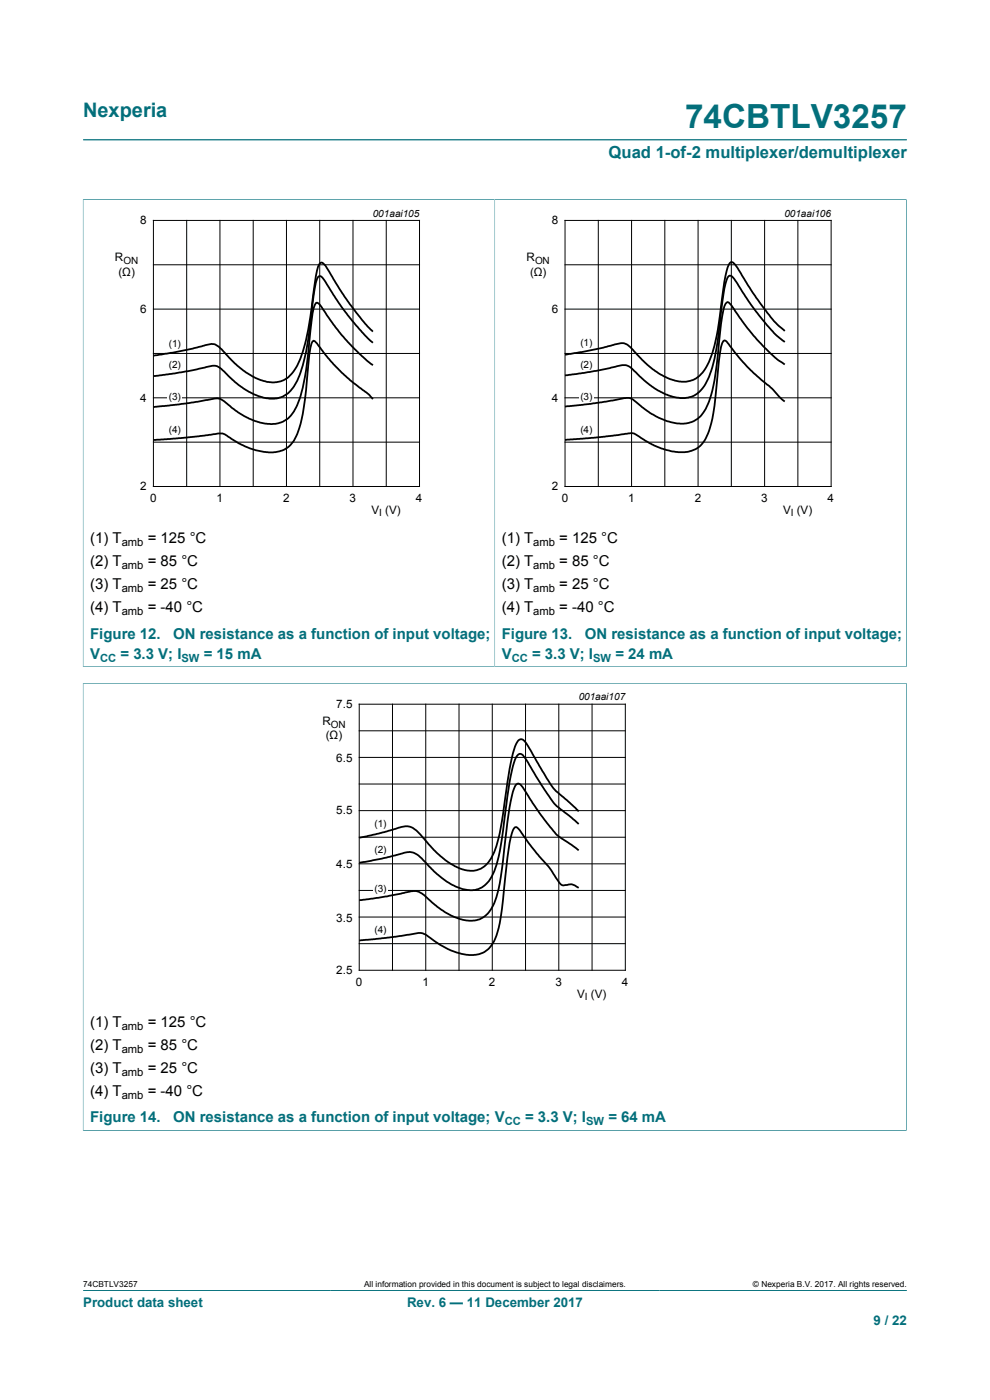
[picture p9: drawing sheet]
<svg xmlns="http://www.w3.org/2000/svg" width="210mm" height="297mm" viewBox="0 0 210 297" stroke-linecap="round" stroke-linejoin="round" font-family="sans-serif">
<path d="M17.6 29.7h174.8M17.6 42.3h87.4v99.1h-87.4M17.6 42.3v99.2M17.6 273.8h174.8" fill="none" stroke="#036f7b" stroke-width=".21"/>
<path d="M19.8 43.9h81.9v66.4h-81.9z" fill="none" stroke="#fff" stroke-width=".21"/>
<g fill="none" stroke="#000" stroke-width=".21">
<path d="M32.5 46.8h56.5v56.4h-56.5zM32.5 56.2h56.5M39.6 46.8v56.4M46.7 46.8v56.4M53.7 46.8v56.4M60.8 46.8v56.4M67.8 46.8v56.4M74.9 46.8v56.4M81.9 46.8v56.4M32.5 65.6h56.5M32.5 75h56.5M32.5 84.4h56.5"/>
<path d="M32.5 93.8h56.5"/>
</g>
<path d="M79.1 77.5l-2.3-1.9-3-3.1-2.6-3-2.1-3a6.3 6.3 0 0 0-1.9-2.3 2.54 2.54 0 0 0-.9 2.3l-.2 1.6a99 99 0 0 1-2.1 15.1 10.6 10.6 0 0 1-3.1 5.7 7.3 7.3 0 0 1-7.2 .3l-3.2-1.7-2.1-1.7a3.2 3.2 0 0 0-4-1l-6.5 1-5.4 .5M79.1 72.7l-2.3-2.3-3-3.5-1.9-2.6-2.1-3.3a7.3 7.3 0 0 0-1.9-2.4h-.2a3.4 3.4 0 0 0-.9 2.4l-.3 1.6a89.7 89.7 0 0 1-2.3 14.9 10.5 10.5 0 0 1-3.5 6.2 6.8 6.8 0 0 1-6.7 0l-2.4-1.3-2-1.6a16.5 16.5 0 0 0-3.8-3.2h-.7l-5.3 1.2-7.3 1M79.1 70.4l-1.6-1.7-3.3-4.2-4.2-6.5a4.3 4.3 0 0 0-1.8-2.3 1.85 1.85 0 0 0-1 1.7l-.4 2.6a84.5 84.5 0 0 1-2.6 14.7 9.4 9.4 0 0 1-4 5.9 7.8 7.8 0 0 1-7.4-1.2l-3-2.3-2.6-2.8a2.77 2.77 0 0 0-3-1.2l-7 1.6-4.7 .8M79.1 84.7l-.9-1.1-4-3-1.9-1.7-2.7-3-2.4-3a.67 .67 0 0 0-.9-.5 13.1 13.1 0 0 0-.9 5.2 62.5 62.5 0 0 1-1.9 13.1 6.7 6.7 0 0 1-3.5 4.8 11 11 0 0 1-8.1-.8l-3-1.8a3.5 3.5 0 0 0-3.8-.8l-6.7 .8-5.9 .4" fill="none" stroke="#000" stroke-width=".38"/>
<path d="M35.6 84h3v.6h-3z" fill="#fff"/>
<path d="M192.3 42.3v99.2M192.3 42.3h-87.3v99.1h87.3" fill="none" stroke="#036f7b" stroke-width=".21"/>
<path d="M107.2 43.9h81.8v66.4h-81.8z" fill="none" stroke="#fff" stroke-width=".21"/>
<g fill="none" stroke="#000" stroke-width=".21">
<path d="M119.9 46.8h56.4v56.4h-56.4zM119.9 56.2h56.4M126.9 46.8v56.4M134 46.8v56.4M141 46.8v56.4M148.1 46.8v56.4M155.1 46.8v56.4M162.2 46.8v56.4M169.2 46.8v56.4M119.9 65.6h56.4M119.9 75h56.4M119.9 84.4h56.4"/>
<path d="M119.9 93.8h56.4"/>
</g>
<path d="M122.9 84h3v.6h-3z" fill="#fff"/>
<path d="M166.5 77.3a36 36 0 0 1-8.6-8.6l-1.7-2.3a6.8 6.8 0 0 0-1.8-2.3 1.89 1.89 0 0 0-1 1.7l-.5 2.9a109.5 109.5 0 0 1-1.8 14.1 10.2 10.2 0 0 1-3 6 7.4 7.4 0 0 1-7.5 .2l-.5-.2a26.4 26.4 0 0 1-6-4.2 5.6 5.6 0 0 0-3.5 .2l-5.4 .9-5.4 .6M166.5 72.6a36.4 36.4 0 0 1-7.7-8.7l-2.1-3.3a4.1 4.1 0 0 0-1.9-2.1 1.87 1.87 0 0 0-.9 1.7l-.7 4.1a83.2 83.2 0 0 1-2.1 13.6 10.4 10.4 0 0 1-3 5.5 6.6 6.6 0 0 1-6.8 .3l-.5-.2a23.8 23.8 0 0 1-6.9-5.5 3.7 3.7 0 0 0-3.8-.1l-3.7 .8-6.6 1M166.5 70.2a28.8 28.8 0 0 1-5.8-6.7l-3.5-5.5a6.8 6.8 0 0 0-1.9-2.4 1.09 1.09 0 0 0-.9 1.1 90.3 90.3 0 0 0-1.9 11.8 23.9 23.9 0 0 1-3 10 5.7 5.7 0 0 1-7.3 2l-.2-.1a21.8 21.8 0 0 1-8.1-6.6 2.64 2.64 0 0 0-3.3-.8l-2.6 .8-4.6 .9-3.6 .5M166.5 85.2l-.7-.6a27.4 27.4 0 0 0-5.1-4.8l-3.1-3-3.5-4.3-.5-.3-.2 .2a9.8 9.8 0 0 0-.9 4.3l-.7 7.3a21.7 21.7 0 0 1-2.3 9.5 6 6 0 0 1-6.6 2.3l-1.6-.3-2.3-.9-2.1-1.1-1.4-1a2.89 2.89 0 0 0-3.1-.4l-6 .7-6.6 .5" fill="none" stroke="#000" stroke-width=".38"/>
<path d="M17.6 145h174.7M17.6 144.9v95M192.3 144.9v95M17.6 239.8h174.7" fill="none" stroke="#036f7b" stroke-width=".21"/>
<path d="M63.5 146.6h81.8v66.3h-81.8z" fill="none" stroke="#fff" stroke-width=".21"/>
<g fill="none" stroke="#000" stroke-width=".21">
<path d="M76.2 149.4h56.4v56.4h-56.4zM76.2 155h56.4M83.3 149.4v56.4M90.3 149.4v56.4M97.4 149.4v56.4M104.4 149.4v56.4M111.5 149.4v56.4M118.5 149.4v56.4M125.6 149.4v56.4M76.2 177.6h56.4M76.2 160.7h56.4M76.2 166.3h56.4"/>
<path d="M76.2 172h56.4M76.2 183.3h56.4M76.2 188.9h56.4M76.2 194.5h56.4M76.2 200.2h56.4"/>
</g>
<path d="M79.2 188.6h3v.6h-3z" fill="#fff"/>
<path d="M122.8 174.8l-2.1-1.8a14.3 14.3 0 0 1-4.9-5.1l-3.5-5.6a5.5 5.5 0 0 0-1.9-2.4 1.26 1.26 0 0 0-1.1 1.2 52.5 52.5 0 0 0-2.1 11.3 58.8 58.8 0 0 1-2.1 11.8 6.1 6.1 0 0 1-4 4.5 9 9 0 0 1-7-2.1l-2.5-2.2a16.9 16.9 0 0 0-3.8-3.5 6.2 6.2 0 0 0-3.9 .6l-7.7 1.5M122.8 172.1l-2.4-2.2a14.8 14.8 0 0 1-4.9-5.5l-3-5.3a4.8 4.8 0 0 0-1.8-2.3 1.15 1.15 0 0 0-1.2 1 48.6 48.6 0 0 0-2.3 11.4 41.9 41.9 0 0 1-2.6 12 5 5 0 0 1-4.9 3.5 13.3 13.3 0 0 1-7.9-4.6l-.7-.8a14.7 14.7 0 0 0-3.9-3.8 6.4 6.4 0 0 0-4 .6l-3.5 .9-3.5 .7M122.8 188.3a2.62 2.62 0 0 0-2.8-.5h-.3a1.29 1.29 0 0 1-1.3-1 59.5 59.5 0 0 0-5.6-7.1l-2.6-3.6a.73 .73 0 0 0-1.2-.4l-.2 .4a60.2 60.2 0 0 0-1.9 12.3l-.2 2.4a23.3 23.3 0 0 1-2.1 9.2 5.7 5.7 0 0 1-7 2.3 21.2 21.2 0 0 1-7.4-4.1 5.4 5.4 0 0 0-3.5 .1l-4.9 .7-5.6 .5M122.8 180.4l-1.7-1.2a12.5 12.5 0 0 1-5.1-4.6l-1.6-2.2-2.6-3.9a5 5 0 0 0-1.8-2.3 1.17 1.17 0 0 0-1 1.1 82.5 82.5 0 0 0-2.3 15.2 30.1 30.1 0 0 1-2.1 9.6 5.4 5.4 0 0 1-7.4 2.7l-1-.3a25 25 0 0 1-6.7-5 4.1 4.1 0 0 0-3.7-.1l-3.8 .8-5.8 .8" fill="none" stroke="#000" stroke-width=".38"/>
<text font-size="7.1" fill="#036f7b" x="145.3" y="27.2">74CBTLV3257</text>
<text font-size="4.2" fill="#036f7b" x="17.6" y="24.8">Nexperia</text>
<text font-size="3.5" fill="#036f7b" x="129.1" y="33.5">Quad 1-of-2 multiplexer/demultiplexer</text>
<g font-size="3.2">
<text x="19.1" y="115.2">(1) T</text>
<text x="31.3" y="115.2">= 125 °C</text>
<text x="106.4" y="115.2">(1) T</text>
<text x="118.6" y="115.2">= 125 °C</text>
<text x="19.1" y="120.1">(2) T</text>
<text x="19.1" y="125">(3) T</text>
<text x="31.3" y="120.1">= 85 °C</text>
<text x="31.3" y="125">= 25 °C</text>
<text x="106.4" y="120.1">(2) T</text>
<text x="106.4" y="125">(3) T</text>
<text x="118.6" y="120.1">= 85 °C</text>
<text x="118.6" y="125">= 25 °C</text>
<text x="19.1" y="129.8">(4) T</text>
<text x="31.3" y="129.8">= -40 °C</text>
<text x="106.4" y="129.8">(4) T</text>
<text x="118.6" y="129.8">= -40 °C</text>
<text x="19.1" y="217.9">(1) T</text>
<text x="31.3" y="217.9">= 125 °C</text>
<text x="19.1" y="222.7">(2) T</text>
<text x="19.1" y="227.6">(3) T</text>
<text x="31.3" y="222.7">= 85 °C</text>
<text x="31.3" y="227.6">= 25 °C</text>
<text x="19.1" y="232.5">(4) T</text>
<text x="31.3" y="232.5">= -40 °C</text>
</g>
<g font-size="3.2" fill="#036f7b">
<text x="19.1" y="135.5">Figure 12.  ON resistance as a function of input voltage;</text>
<text x="106.4" y="135.5">Figure 13.  ON resistance as a function of input voltage;</text>
<text x="19.1" y="139.7">V</text>
<text x="25.6" y="139.7">= 3.3 V; I</text>
<text x="43.2" y="139.7">= 15 mA</text>
<text x="106.4" y="139.7">V</text>
<text x="112.9" y="139.7">= 3.3 V; I</text>
<text x="130.5" y="139.7">= 24 mA</text>
<text x="19.1" y="238.1">Figure 14.  ON resistance as a function of input voltage; V</text>
<text x="111.4" y="238.1">= 3.3 V; I</text>
<text x="129" y="238.1">= 64 mA</text>
</g>
<g font-size="2.8" fill="#036f7b">
<text x="17.6" y="277.3">Product data sheet</text>
<text x="86.3" y="277.3">Rev. 6 — 11 December 2017</text>
<text x="185.3" y="281">9 / 22</text>
</g>
<g font-size="2.5">
<text x="29.8" y="47.6">8</text>
<text x="117.1" y="47.6">8</text>
<text x="24.4" y="55.5">R</text>
<text x="25.1" y="58.5">(Ω)</text>
<text x="111.7" y="55.5">R</text>
<text x="112.4" y="58.5">(Ω)</text>
<text x="29.8" y="66.4">6</text>
<text x="117.1" y="66.4">6</text>
<text x="29.8" y="85.2">4</text>
<text x="117.1" y="85.2">4</text>
<text x="29.8" y="104">2</text>
<text x="31.9" y="106.6">0</text>
<text x="45.9" y="106.6">1</text>
<text x="60" y="106.6">2</text>
<text x="74.1" y="106.6">3</text>
<text x="88.2" y="106.6">4</text>
<text x="117.1" y="104">2</text>
<text x="119.2" y="106.6">0</text>
<text x="133.3" y="106.6">1</text>
<text x="147.4" y="106.6">2</text>
<text x="161.5" y="106.6">3</text>
<text x="175.6" y="106.6">4</text>
<text x="78.8" y="109.1">V (V)</text>
<text x="166.1" y="109.1">V (V)</text>
<text x="68.4" y="153.8">R</text>
<text x="71.3" y="150.2">7.5</text>
<text x="69.1" y="156.8">(Ω)</text>
<text x="71.3" y="161.6">6.5</text>
<text x="71.3" y="172.8">5.5</text>
<text x="71.3" y="184.2">4.5</text>
<text x="71.3" y="195.5">3.5</text>
<text x="71.3" y="206.7">2.5</text>
<text x="75.5" y="209.2">0</text>
<text x="89.6" y="209.2">1</text>
<text x="103.7" y="209.2">2</text>
<text x="117.8" y="209.2">3</text>
<text x="131.9" y="209.2">4</text>
<text x="122.4" y="211.7">V (V)</text>
</g>
<g font-size="2.4">
<text x="25.8" y="115.8">amb</text>
<text x="113.1" y="115.8">amb</text>
<text x="25.8" y="120.7">amb</text>
<text x="25.8" y="125.6">amb</text>
<text x="113.1" y="120.7">amb</text>
<text x="113.1" y="125.6">amb</text>
<text x="25.8" y="130.5">amb</text>
<text x="113.1" y="130.5">amb</text>
<text x="25.8" y="218.5">amb</text>
<text x="25.8" y="223.3">amb</text>
<text x="25.8" y="228.2">amb</text>
<text x="25.8" y="233.1">amb</text>
</g>
<g font-size="2.4" fill="#036f7b">
<text x="21.2" y="140.3">CC</text>
<text x="38.5" y="140.3">SW</text>
<text x="108.5" y="140.3">CC</text>
<text x="125.8" y="140.3">SW</text>
<text x="107.1" y="238.7">CC</text>
<text x="124.3" y="238.7">SW</text>
</g>
<g font-size="2.1">
<text x="79.1" y="45.9">001aai105</text>
<text x="166.4" y="45.9">001aai106</text>
<text x="26.2" y="56">ON</text>
<text x="113.5" y="56">ON</text>
<text x="35.8" y="73.6">(1)</text>
<text x="123.1" y="73.4">(1)</text>
<text x="35.8" y="78.1">(2)</text>
<text x="123.1" y="78">(2)</text>
<text x="35.8" y="84.8">(3)</text>
<text x="123.1" y="84.8">(3)</text>
<text x="35.8" y="91.9">(4)</text>
<text x="123.1" y="91.9">(4)</text>
<text x="80.4" y="109.6">I</text>
<text x="167.7" y="109.6">I</text>
<text x="122.8" y="148.6">001aai107</text>
<text x="70.2" y="154.3">ON</text>
<text x="79.4" y="175.4">(1)</text>
<text x="79.4" y="181">(2)</text>
<text x="79.4" y="189.2">(3)</text>
<text x="79.4" y="198">(4)</text>
<text x="124.1" y="212.2">I</text>
</g>
<g font-size="1.8">
<text x="17.6" y="273.1">74CBTLV3257</text>
<text x="77.2" y="273.1">All information provided in this document is subject to legal disclaimers.</text>
<text x="159.7" y="273.1">© Nexperia B.V. 2017. All rights reserved.</text>
</g>
</svg>
